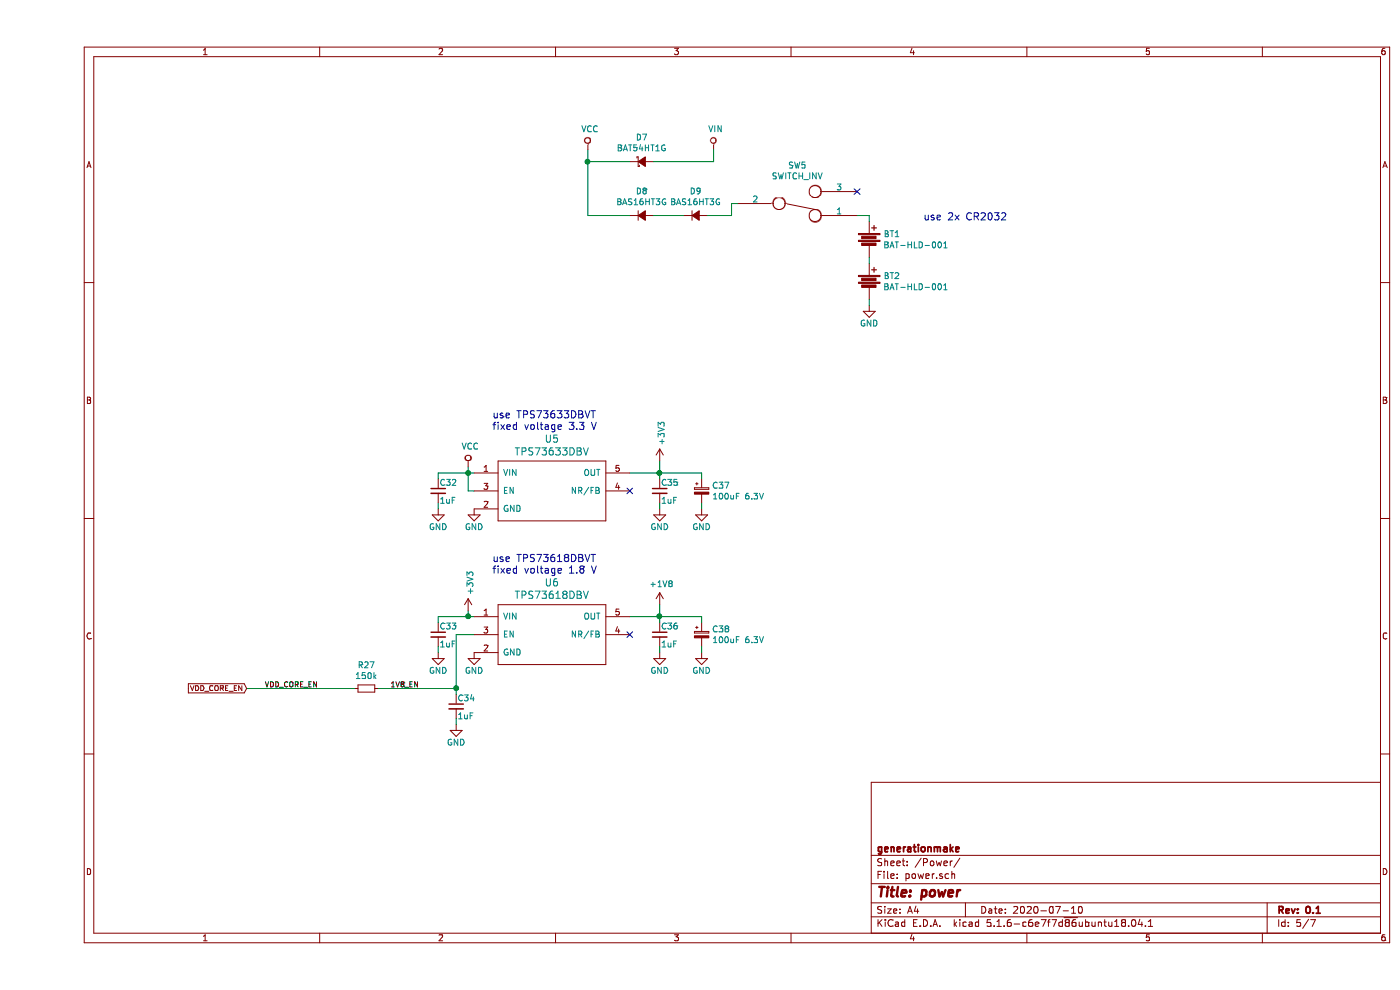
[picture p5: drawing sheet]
EESchema Schematic File Version 4
EELAYER 30 0
EELAYER END
$Descr A4 11693 8268
encoding utf-8
Sheet 5 7
Title "power"
Date "2020-07-10"
Rev "0.1"
Comp "generationmake"
Comment1 ""
Comment2 ""
Comment3 ""
Comment4 ""
$EndDescr
$Comp
L devices:C_0603 C?
U 1 1
P 3350 4100
AR Path="/5CB4F8A0" Ref="C?"  Part="1" 
AR Path="/5CB34EF4/5CB4F8A0" Ref="C?"  Part="1" 
AR Path="/5EB35F1D/5CB4F8A0" Ref="C32"  Part="1" 
F 0 "C32" H 3360 4170 50  0000 L CNN
F 1 "1uF" H 3360 4020 50  0000 L CNN
F 2 "capacitors:C_0603" H 3350 3950 50  0001 C CNN
F 3 "" H 3350 4100 50  0000 C CNN
	1    3350 4100
	1    0    0    -1  
$EndComp
$Comp
L devices:C_0603 C?
U 1 1
P 5200 4100
AR Path="/5CB4F8A7" Ref="C?"  Part="1" 
AR Path="/5CB34EF4/5CB4F8A7" Ref="C?"  Part="1" 
AR Path="/5EB35F1D/5CB4F8A7" Ref="C35"  Part="1" 
F 0 "C35" H 5210 4170 50  0000 L CNN
F 1 "1uF" H 5210 4020 50  0000 L CNN
F 2 "capacitors:C_0603" H 5200 3950 50  0001 C CNN
F 3 "" H 5200 4100 50  0000 C CNN
	1    5200 4100
	1    0    0    -1  
$EndComp
$Comp
L power-supply:GND #PWR?
U 1 1
P 5200 4250
AR Path="/5CB4F8AE" Ref="#PWR?"  Part="1" 
AR Path="/5CB34EF4/5CB4F8AE" Ref="#PWR?"  Part="1" 
AR Path="/5EB35F1D/5CB4F8AE" Ref="#PWR075"  Part="1" 
F 0 "#PWR075" H 5200 4000 50  0001 C CNN
F 1 "GND" H 5200 4100 50  0000 C CNN
F 2 "" H 5200 4250 50  0000 C CNN
F 3 "" H 5200 4250 50  0000 C CNN
	1    5200 4250
	1    0    0    -1  
$EndComp
$Comp
L power-supply:+3V3 #PWR?
U 1 1
P 5200 3850
AR Path="/5CB4F8BA" Ref="#PWR?"  Part="1" 
AR Path="/5CB34EF4/5CB4F8BA" Ref="#PWR?"  Part="1" 
AR Path="/5EB35F1D/5CB4F8BA" Ref="#PWR074"  Part="1" 
F 0 "#PWR074" H 5200 3700 50  0001 C CNN
F 1 "+3V3" V 5215 3978 50  0000 L CNN
F 2 "" H 5200 3850 50  0000 C CNN
F 3 "" H 5200 3850 50  0000 C CNN
	1    5200 3850
	1    0    0    -1  
$EndComp
$Comp
L power-supply:GND #PWR?
U 1 1
P 3650 4250
AR Path="/5CB4F8C0" Ref="#PWR?"  Part="1" 
AR Path="/5CB34EF4/5CB4F8C0" Ref="#PWR?"  Part="1" 
AR Path="/5EB35F1D/5CB4F8C0" Ref="#PWR071"  Part="1" 
F 0 "#PWR071" H 3650 4000 50  0001 C CNN
F 1 "GND" H 3650 4100 50  0000 C CNN
F 2 "" H 3650 4250 50  0000 C CNN
F 3 "" H 3650 4250 50  0000 C CNN
	1    3650 4250
	1    0    0    -1  
$EndComp
Wire Wire Line
	5200 4250 5200 4200
Wire Wire Line
	5200 4000 5200 3950
Connection ~ 5200 3950
Wire Wire Line
	5200 3950 5200 3850
$Comp
L voltage-regulators:TPS736XX U?
U 1 1
P 4300 4050
AR Path="/5CB4F8EB" Ref="U?"  Part="1" 
AR Path="/5CB34EF4/5CB4F8EB" Ref="U?"  Part="1" 
AR Path="/5EB35F1D/5CB4F8EB" Ref="U5"  Part="1" 
F 0 "U5" H 4300 4437 60  0000 C CNN
F 1 "TPS73633DBV" H 4300 4331 60  0000 C CNN
F 2 "SOT_TO:SOT-23-5" H 4300 4200 60  0001 C CNN
F 3 "" H 4300 4050 60  0000 C CNN
	1    4300 4050
	1    0    0    -1  
$EndComp
Wire Wire Line
	3650 3950 3600 3950
Wire Wire Line
	3600 3950 3600 3900
$Comp
L devices:Battery BT?
U 1 1
P 6950 2000
AR Path="/5CB4F961" Ref="BT?"  Part="1" 
AR Path="/5CB34EF4/5CB4F961" Ref="BT?"  Part="1" 
AR Path="/5EB35F1D/5CB4F961" Ref="BT1"  Part="1" 
F 0 "BT1" H 7068 2046 50  0000 L CNN
F 1 "BAT-HLD-001" H 7068 1955 50  0000 L CNN
F 2 "MECH_battery_holder:Wuerth_WA-BCMC_79523141" V 6950 2040 50  0001 C CNN
F 3 "" V 6950 2040 50  0000 C CNN
	1    6950 2000
	1    0    0    -1  
$EndComp
$Comp
L power-supply:GND #PWR?
U 1 1
P 6950 2550
AR Path="/5CB4F96F" Ref="#PWR?"  Part="1" 
AR Path="/5CB34EF4/5CB4F96F" Ref="#PWR?"  Part="1" 
AR Path="/5EB35F1D/5CB4F96F" Ref="#PWR081"  Part="1" 
F 0 "#PWR081" H 6950 2300 50  0001 C CNN
F 1 "GND" H 6950 2400 50  0000 C CNN
F 2 "" H 6950 2550 50  0000 C CNN
F 3 "" H 6950 2550 50  0000 C CNN
	1    6950 2550
	1    0    0    -1  
$EndComp
Text Notes 3800 3600 0    60   ~ 0
use TPS73633DBVT\nfixed voltage 3.3 V
Wire Wire Line
	4950 3950 5200 3950
NoConn ~ 4950 4100
$Comp
L devices:CP_Small C37
U 1 1
P 5550 4100
F 0 "C37" H 5638 4146 50  0000 L CNN
F 1 "100uF 6.3V" H 5638 4055 50  0000 L CNN
F 2 "capacitors:TantalC_SizeD_EIA-7343_Reflow" H 5550 4100 50  0001 C CNN
F 3 "" H 5550 4100 50  0000 C CNN
	1    5550 4100
	1    0    0    -1  
$EndComp
$Comp
L power-supply:GND #PWR?
U 1 1
P 5550 4250
AR Path="/5CB1174B" Ref="#PWR?"  Part="1" 
AR Path="/5CB34EF4/5CB1174B" Ref="#PWR?"  Part="1" 
AR Path="/5EB35F1D/5CB1174B" Ref="#PWR078"  Part="1" 
F 0 "#PWR078" H 5550 4000 50  0001 C CNN
F 1 "GND" H 5550 4100 50  0000 C CNN
F 2 "" H 5550 4250 50  0000 C CNN
F 3 "" H 5550 4250 50  0000 C CNN
	1    5550 4250
	1    0    0    -1  
$EndComp
Wire Wire Line
	5200 3950 5550 3950
Wire Wire Line
	5550 3950 5550 4000
Wire Wire Line
	5550 4200 5550 4250
$Comp
L devices:SWITCH_INV SW5
U 1 1
P 6350 1700
F 0 "SW5" H 6350 1385 50  0000 C CNN
F 1 "SWITCH_INV" H 6350 1476 50  0000 C CNN
F 2 "mechanical-switches:WE_450404015514" H 6350 1700 50  0001 C CNN
F 3 "" H 6350 1700 50  0000 C CNN
	1    6350 1700
	1    0    0    1   
$EndComp
Wire Wire Line
	6850 1800 6950 1800
Wire Wire Line
	6950 1800 6950 1850
Wire Wire Line
	6950 2150 6950 2200
Wire Wire Line
	5850 1700 5800 1700
Wire Wire Line
	5800 1700 5800 1800
NoConn ~ 6850 1600
$Comp
L power-supply:VCC #PWR069
U 1 1
P 3600 3900
F 0 "#PWR069" H 3600 3750 50  0001 C CNN
F 1 "VCC" H 3617 4073 50  0000 C CNN
F 2 "" H 3600 3900 50  0000 C CNN
F 3 "" H 3600 3900 50  0000 C CNN
	1    3600 3900
	1    0    0    -1  
$EndComp
$Comp
L devices:D_Small D9
U 1 1
P 5500 1800
F 0 "D9" H 5500 2005 50  0000 C CNN
F 1 "BAS16HT3G" H 5500 1914 50  0000 C CNN
F 2 "diodes:SOD-323" V 5500 1800 50  0001 C CNN
F 3 "" V 5500 1800 50  0000 C CNN
	1    5500 1800
	1    0    0    -1  
$EndComp
$Comp
L devices:D_Small D8
U 1 1
P 5050 1800
F 0 "D8" H 5050 2005 50  0000 C CNN
F 1 "BAS16HT3G" H 5050 1914 50  0000 C CNN
F 2 "diodes:SOD-323" V 5050 1800 50  0001 C CNN
F 3 "" V 5050 1800 50  0000 C CNN
	1    5050 1800
	1    0    0    -1  
$EndComp
$Comp
L devices:D_Schottky_Small D7
U 1 1
P 5050 1350
F 0 "D7" H 5050 1555 50  0000 C CNN
F 1 "BAT54HT1G" H 5050 1464 50  0000 C CNN
F 2 "diodes:SOD-323" V 5050 1350 50  0001 C CNN
F 3 "" V 5050 1350 50  0000 C CNN
	1    5050 1350
	1    0    0    -1  
$EndComp
$Comp
L power-supply:VCC #PWR073
U 1 1
P 4600 1250
F 0 "#PWR073" H 4600 1100 50  0001 C CNN
F 1 "VCC" H 4617 1423 50  0000 C CNN
F 2 "" H 4600 1250 50  0000 C CNN
F 3 "" H 4600 1250 50  0000 C CNN
	1    4600 1250
	1    0    0    -1  
$EndComp
Wire Wire Line
	5600 1800 5800 1800
Wire Wire Line
	5400 1800 5150 1800
Wire Wire Line
	4950 1800 4600 1800
Wire Wire Line
	4600 1800 4600 1350
Wire Wire Line
	4950 1350 4600 1350
Connection ~ 4600 1350
Wire Wire Line
	4600 1350 4600 1250
$Comp
L power-supply:VIN #PWR080
U 1 1
P 5650 1250
F 0 "#PWR080" H 5650 1100 50  0001 C CNN
F 1 "VIN" H 5667 1423 50  0000 C CNN
F 2 "" H 5650 1250 50  0000 C CNN
F 3 "" H 5650 1250 50  0000 C CNN
	1    5650 1250
	1    0    0    -1  
$EndComp
Wire Wire Line
	5150 1350 5650 1350
Wire Wire Line
	5650 1350 5650 1250
$Comp
L power-supply:GND #PWR?
U 1 1
P 3350 4250
AR Path="/5EB8135C" Ref="#PWR?"  Part="1" 
AR Path="/5CB34EF4/5EB8135C" Ref="#PWR?"  Part="1" 
AR Path="/5EB35F1D/5EB8135C" Ref="#PWR066"  Part="1" 
F 0 "#PWR066" H 3350 4000 50  0001 C CNN
F 1 "GND" H 3350 4100 50  0000 C CNN
F 2 "" H 3350 4250 50  0000 C CNN
F 3 "" H 3350 4250 50  0000 C CNN
	1    3350 4250
	1    0    0    -1  
$EndComp
Wire Wire Line
	3350 3950 3350 4000
Wire Wire Line
	3350 4200 3350 4250
Wire Wire Line
	3350 3950 3600 3950
Connection ~ 3600 3950
Wire Wire Line
	3650 4100 3600 4100
Wire Wire Line
	3600 4100 3600 3950
$Comp
L devices:C_0603 C?
U 1 1
P 3350 5300
AR Path="/5EB83C46" Ref="C?"  Part="1" 
AR Path="/5CB34EF4/5EB83C46" Ref="C?"  Part="1" 
AR Path="/5EB35F1D/5EB83C46" Ref="C33"  Part="1" 
F 0 "C33" H 3360 5370 50  0000 L CNN
F 1 "1uF" H 3360 5220 50  0000 L CNN
F 2 "capacitors:C_0603" H 3350 5150 50  0001 C CNN
F 3 "" H 3350 5300 50  0000 C CNN
	1    3350 5300
	1    0    0    -1  
$EndComp
$Comp
L devices:C_0603 C?
U 1 1
P 5200 5300
AR Path="/5EB83C50" Ref="C?"  Part="1" 
AR Path="/5CB34EF4/5EB83C50" Ref="C?"  Part="1" 
AR Path="/5EB35F1D/5EB83C50" Ref="C36"  Part="1" 
F 0 "C36" H 5210 5370 50  0000 L CNN
F 1 "1uF" H 5210 5220 50  0000 L CNN
F 2 "capacitors:C_0603" H 5200 5150 50  0001 C CNN
F 3 "" H 5200 5300 50  0000 C CNN
	1    5200 5300
	1    0    0    -1  
$EndComp
$Comp
L power-supply:GND #PWR?
U 1 1
P 5200 5450
AR Path="/5EB83C5A" Ref="#PWR?"  Part="1" 
AR Path="/5CB34EF4/5EB83C5A" Ref="#PWR?"  Part="1" 
AR Path="/5EB35F1D/5EB83C5A" Ref="#PWR077"  Part="1" 
F 0 "#PWR077" H 5200 5200 50  0001 C CNN
F 1 "GND" H 5200 5300 50  0000 C CNN
F 2 "" H 5200 5450 50  0000 C CNN
F 3 "" H 5200 5450 50  0000 C CNN
	1    5200 5450
	1    0    0    -1  
$EndComp
$Comp
L power-supply:GND #PWR?
U 1 1
P 3650 5450
AR Path="/5EB83C6E" Ref="#PWR?"  Part="1" 
AR Path="/5CB34EF4/5EB83C6E" Ref="#PWR?"  Part="1" 
AR Path="/5EB35F1D/5EB83C6E" Ref="#PWR072"  Part="1" 
F 0 "#PWR072" H 3650 5200 50  0001 C CNN
F 1 "GND" H 3650 5300 50  0000 C CNN
F 2 "" H 3650 5450 50  0000 C CNN
F 3 "" H 3650 5450 50  0000 C CNN
	1    3650 5450
	1    0    0    -1  
$EndComp
Wire Wire Line
	5200 5450 5200 5400
Wire Wire Line
	5200 5200 5200 5150
Connection ~ 5200 5150
Wire Wire Line
	5200 5150 5200 5050
$Comp
L voltage-regulators:TPS736XX U?
U 1 1
P 4300 5250
AR Path="/5EB83C7C" Ref="U?"  Part="1" 
AR Path="/5CB34EF4/5EB83C7C" Ref="U?"  Part="1" 
AR Path="/5EB35F1D/5EB83C7C" Ref="U6"  Part="1" 
F 0 "U6" H 4300 5637 60  0000 C CNN
F 1 "TPS73618DBV" H 4300 5531 60  0000 C CNN
F 2 "SOT_TO:SOT-23-5" H 4300 5400 60  0001 C CNN
F 3 "" H 4300 5250 60  0000 C CNN
	1    4300 5250
	1    0    0    -1  
$EndComp
Wire Wire Line
	3650 5150 3600 5150
Wire Wire Line
	3600 5150 3600 5100
Text Notes 3800 4800 0    60   ~ 0
use TPS73618DBVT\nfixed voltage 1.8 V
Wire Wire Line
	4950 5150 5200 5150
NoConn ~ 4950 5300
$Comp
L devices:CP_Small C38
U 1 1
P 5550 5300
F 0 "C38" H 5638 5346 50  0000 L CNN
F 1 "100uF 6.3V" H 5638 5255 50  0000 L CNN
F 2 "capacitors:TantalC_SizeD_EIA-7343_Reflow" H 5550 5300 50  0001 C CNN
F 3 "" H 5550 5300 50  0000 C CNN
	1    5550 5300
	1    0    0    -1  
$EndComp
$Comp
L power-supply:GND #PWR?
U 1 1
P 5550 5450
AR Path="/5EB83C95" Ref="#PWR?"  Part="1" 
AR Path="/5CB34EF4/5EB83C95" Ref="#PWR?"  Part="1" 
AR Path="/5EB35F1D/5EB83C95" Ref="#PWR079"  Part="1" 
F 0 "#PWR079" H 5550 5200 50  0001 C CNN
F 1 "GND" H 5550 5300 50  0000 C CNN
F 2 "" H 5550 5450 50  0000 C CNN
F 3 "" H 5550 5450 50  0000 C CNN
	1    5550 5450
	1    0    0    -1  
$EndComp
Wire Wire Line
	5200 5150 5550 5150
Wire Wire Line
	5550 5150 5550 5200
Wire Wire Line
	5550 5400 5550 5450
$Comp
L power-supply:GND #PWR?
U 1 1
P 3350 5450
AR Path="/5EB83CAC" Ref="#PWR?"  Part="1" 
AR Path="/5CB34EF4/5EB83CAC" Ref="#PWR?"  Part="1" 
AR Path="/5EB35F1D/5EB83CAC" Ref="#PWR067"  Part="1" 
F 0 "#PWR067" H 3350 5200 50  0001 C CNN
F 1 "GND" H 3350 5300 50  0000 C CNN
F 2 "" H 3350 5450 50  0000 C CNN
F 3 "" H 3350 5450 50  0000 C CNN
	1    3350 5450
	1    0    0    -1  
$EndComp
Wire Wire Line
	3350 5150 3350 5200
Wire Wire Line
	3350 5400 3350 5450
Wire Wire Line
	3350 5150 3600 5150
Connection ~ 3600 5150
$Comp
L power-supply:+3V3 #PWR?
U 1 1
P 3600 5100
AR Path="/5EB88E62" Ref="#PWR?"  Part="1" 
AR Path="/5CB34EF4/5EB88E62" Ref="#PWR?"  Part="1" 
AR Path="/5EB35F1D/5EB88E62" Ref="#PWR070"  Part="1" 
F 0 "#PWR070" H 3600 4950 50  0001 C CNN
F 1 "+3V3" V 3615 5228 50  0000 L CNN
F 2 "" H 3600 5100 50  0000 C CNN
F 3 "" H 3600 5100 50  0000 C CNN
	1    3600 5100
	1    0    0    -1  
$EndComp
$Comp
L power-supply:+1V8 #PWR076
U 1 1
P 5200 5050
F 0 "#PWR076" H 5200 4900 50  0001 C CNN
F 1 "+1V8" H 5215 5223 50  0000 C CNN
F 2 "" H 5200 5050 50  0000 C CNN
F 3 "" H 5200 5050 50  0000 C CNN
	1    5200 5050
	1    0    0    -1  
$EndComp
$Comp
L devices:C_0603 C?
U 1 1
P 3500 5900
AR Path="/5EC53831" Ref="C?"  Part="1" 
AR Path="/5CB34EF4/5EC53831" Ref="C?"  Part="1" 
AR Path="/5EB35F1D/5EC53831" Ref="C34"  Part="1" 
F 0 "C34" H 3510 5970 50  0000 L CNN
F 1 "1uF" H 3510 5820 50  0000 L CNN
F 2 "capacitors:C_0603" H 3500 5750 50  0001 C CNN
F 3 "" H 3500 5900 50  0000 C CNN
	1    3500 5900
	1    0    0    -1  
$EndComp
$Comp
L power-supply:GND #PWR?
U 1 1
P 3500 6050
AR Path="/5EC53C45" Ref="#PWR?"  Part="1" 
AR Path="/5CB34EF4/5EC53C45" Ref="#PWR?"  Part="1" 
AR Path="/5EB35F1D/5EC53C45" Ref="#PWR068"  Part="1" 
F 0 "#PWR068" H 3500 5800 50  0001 C CNN
F 1 "GND" H 3500 5900 50  0000 C CNN
F 2 "" H 3500 6050 50  0000 C CNN
F 3 "" H 3500 6050 50  0000 C CNN
	1    3500 6050
	1    0    0    -1  
$EndComp
$Comp
L devices:R_0603 R27
U 1 1
P 2750 5750
F 0 "R27" V 2554 5750 50  0000 C CNN
F 1 "150k" V 2645 5750 50  0000 C CNN
F 2 "resistors:R_0603" H 2750 5600 50  0001 C CNN
F 3 "" H 2750 5750 50  0000 C CNN
	1    2750 5750
	0    1    1    0   
$EndComp
Wire Wire Line
	1750 5750 2650 5750
Wire Wire Line
	3500 5300 3500 5750
Wire Wire Line
	3500 5300 3650 5300
Wire Wire Line
	3500 6000 3500 6050
Wire Wire Line
	2850 5750 3500 5750
Connection ~ 3500 5750
Wire Wire Line
	3500 5750 3500 5800
Text Label 1900 5750 0    43   ~ 0
VDD_CORE_EN
Text Label 2950 5750 0    43   ~ 0
1V8_EN
Text GLabel 1750 5750 0    43   Input ~ 0
VDD_CORE_EN
$Comp
L devices:Battery BT?
U 1 1
P 6950 2350
AR Path="/5ECE9E11" Ref="BT?"  Part="1" 
AR Path="/5CB34EF4/5ECE9E11" Ref="BT?"  Part="1" 
AR Path="/5EB35F1D/5ECE9E11" Ref="BT2"  Part="1" 
F 0 "BT2" H 7068 2396 50  0000 L CNN
F 1 "BAT-HLD-001" H 7068 2305 50  0000 L CNN
F 2 "MECH_battery_holder:Wuerth_WA-BCMC_79523141" V 6950 2390 50  0001 C CNN
F 3 "" V 6950 2390 50  0000 C CNN
	1    6950 2350
	1    0    0    -1  
$EndComp
Wire Wire Line
	6950 2500 6950 2550
Text Notes 7400 1850 0    60   ~ 0
use 2x CR2032
$EndSCHEMATC
